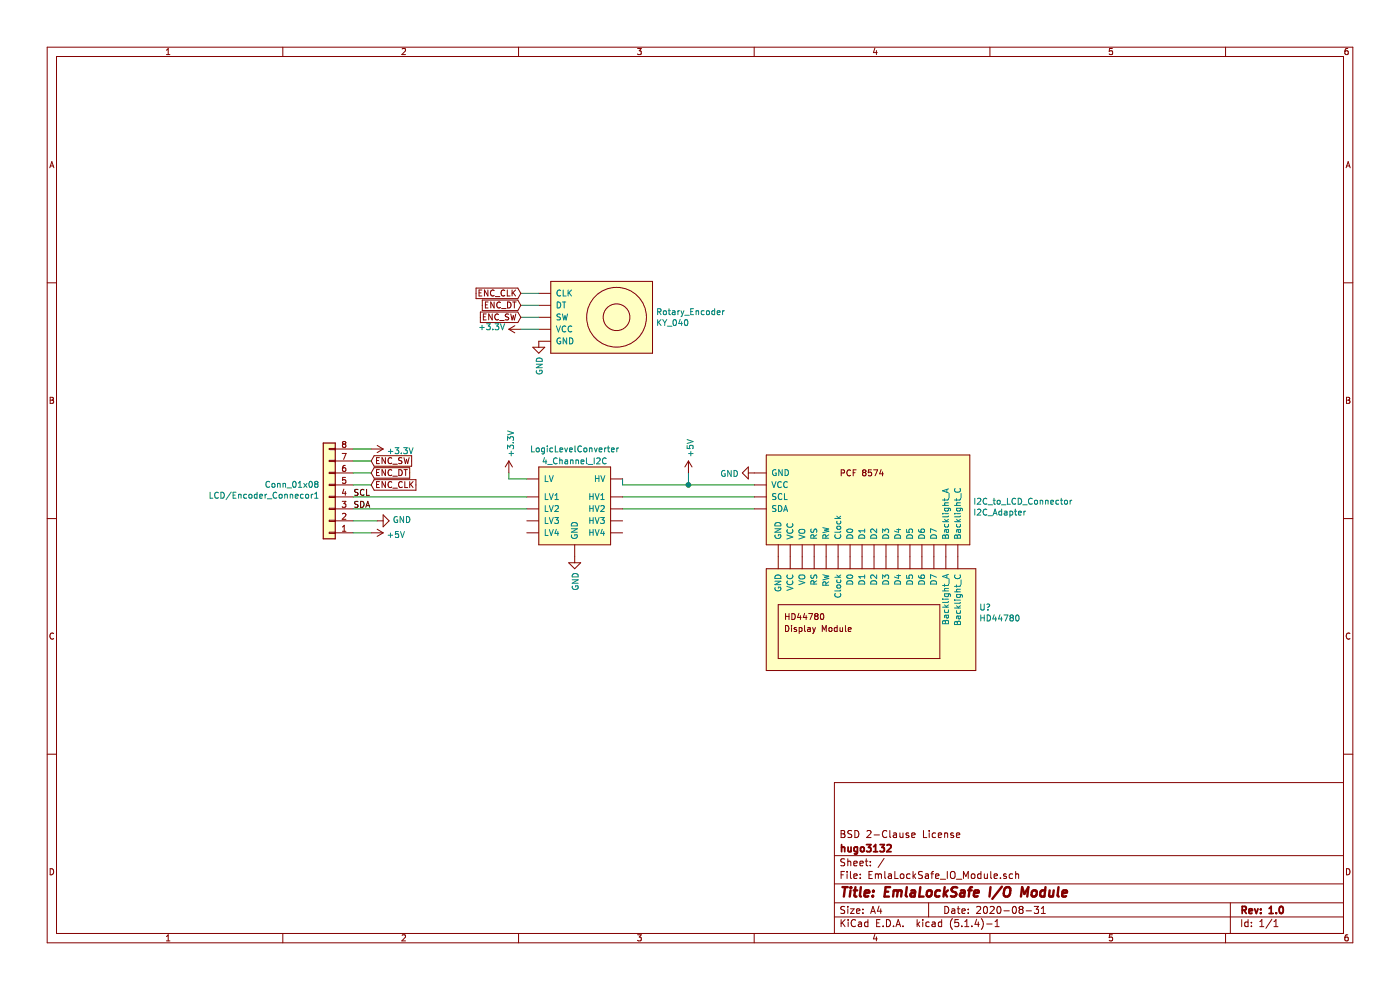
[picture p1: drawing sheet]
EESchema Schematic File Version 4
EELAYER 30 0
EELAYER END
$Descr A4 11693 8268
encoding utf-8
Sheet 1 1
Title "EmlaLockSafe I/O Module"
Date "2020-08-31"
Rev "1.0"
Comp "hugo3132"
Comment1 "BSD 2-Clause License"
Comment2 ""
Comment3 ""
Comment4 ""
$EndDescr
$Comp
L Connector_Generic:Conn_01x08 LCD/Encoder_Connecor1
U 1 1
P 2750 4150
F 0 "LCD/Encoder_Connecor1" H 2830 4142 50  0000 L CNN
F 1 "Conn_01x08" H 2830 4051 50  0000 L CNN
F 2 "Connector_PinSocket_2.54mm:PinSocket_1x08_P2.54mm_Horizontal" H 2750 4150 50  0001 C CNN
F 3 "~" H 2750 4150 50  0001 C CNN
	1    2750 4150
	-1   0    0    1   
$EndComp
Wire Wire Line
	3100 4450 2950 4450
Wire Wire Line
	3100 3750 2950 3750
Text GLabel 3100 4050 2    50   Input ~ 0
ENC_CLK
Text GLabel 3100 3950 2    50   Input ~ 0
ENC_DT
Text GLabel 3100 3850 2    50   Input ~ 0
ENC_SW
Wire Wire Line
	3100 4050 2950 4050
Wire Wire Line
	3100 3950 2950 3950
Wire Wire Line
	3100 3850 2950 3850
$Comp
L power:+5V #PWR0106
U 1 1
P 3100 4450
F 0 "#PWR0106" H 3100 4300 50  0001 C CNN
F 1 "+5V" V 3115 4578 50  0000 L CNN
F 2 "" H 3100 4450 50  0001 C CNN
F 3 "" H 3100 4450 50  0001 C CNN
	1    3100 4450
	0    1    1    0   
$EndComp
$Comp
L power:GND #PWR0107
U 1 1
P 3150 4350
F 0 "#PWR0107" H 3150 4100 50  0001 C CNN
F 1 "GND" V 3155 4222 50  0000 R CNN
F 2 "" H 3150 4350 50  0001 C CNN
F 3 "" H 3150 4350 50  0001 C CNN
	1    3150 4350
	0    -1   -1   0   
$EndComp
Wire Wire Line
	3150 4350 2950 4350
$Comp
L power:+3.3V #PWR0108
U 1 1
P 3100 3750
F 0 "#PWR0108" H 3100 3600 50  0001 C CNN
F 1 "+3.3V" V 3115 3878 50  0000 L CNN
F 2 "" H 3100 3750 50  0001 C CNN
F 3 "" H 3100 3750 50  0001 C CNN
	1    3100 3750
	0    1    1    0   
$EndComp
$Comp
L LogicLevelConverter:4_Channel_I2C LogicLevelConverter
U 1 1
P 4800 4250
F 0 "LogicLevelConverter" H 4800 4750 50  0000 C CNN
F 1 "4_Channel_I2C" H 4800 4650 50  0000 C CNN
F 2 "" H 4800 4250 50  0001 C CNN
F 3 "" H 4800 4250 50  0001 C CNN
	1    4800 4250
	1    0    0    -1  
$EndComp
$Comp
L power:GND #PWR?
U 1 1
P 4800 4650
F 0 "#PWR?" H 4800 4400 50  0001 C CNN
F 1 "GND" V 4805 4522 50  0000 R CNN
F 2 "" H 4800 4650 50  0001 C CNN
F 3 "" H 4800 4650 50  0001 C CNN
	1    4800 4650
	1    0    0    -1  
$EndComp
$Comp
L power:+3.3V #PWR?
U 1 1
P 4250 3950
F 0 "#PWR?" H 4250 3800 50  0001 C CNN
F 1 "+3.3V" V 4265 4078 50  0000 L CNN
F 2 "" H 4250 3950 50  0001 C CNN
F 3 "" H 4250 3950 50  0001 C CNN
	1    4250 3950
	1    0    0    -1  
$EndComp
$Comp
L power:+5V #PWR?
U 1 1
P 5750 3950
F 0 "#PWR?" H 5750 3800 50  0001 C CNN
F 1 "+5V" V 5765 4078 50  0000 L CNN
F 2 "" H 5750 3950 50  0001 C CNN
F 3 "" H 5750 3950 50  0001 C CNN
	1    5750 3950
	1    0    0    -1  
$EndComp
Wire Wire Line
	2950 4150 4400 4150
Text Label 2950 4150 0    50   ~ 0
SCL
Text Label 2950 4250 0    50   ~ 0
SDA
Wire Wire Line
	2950 4250 4400 4250
$Comp
L Display:I2C_Adapter I2C_to_LCD_Connector
U 1 1
P 7250 4150
F 0 "I2C_to_LCD_Connector" H 8128 4113 50  0000 L CNN
F 1 "I2C_Adapter" H 8128 4022 50  0000 L CNN
F 2 "" H 6950 3850 50  0001 C CNN
F 3 "" H 6950 3850 50  0001 C CNN
	1    7250 4150
	1    0    0    -1  
$EndComp
Wire Wire Line
	5200 4250 6300 4250
$Comp
L power:GND #PWR?
U 1 1
P 6300 3950
F 0 "#PWR?" H 6300 3700 50  0001 C CNN
F 1 "GND" V 6305 3822 50  0000 R CNN
F 2 "" H 6300 3950 50  0001 C CNN
F 3 "" H 6300 3950 50  0001 C CNN
	1    6300 3950
	0    1    1    0   
$EndComp
$Comp
L Display:HD44780 U?
U 1 1
P 7250 5050
F 0 "U?" H 8178 5029 50  0000 L CNN
F 1 "HD44780" H 8178 4938 50  0000 L CNN
F 2 "" H 7150 5050 50  0001 C CNN
F 3 "" H 7150 5050 50  0001 C CNN
	1    7250 5050
	1    0    0    -1  
$EndComp
Wire Wire Line
	5200 4150 6300 4150
Wire Wire Line
	5200 4050 5200 4000
Wire Wire Line
	5200 4050 5750 4050
Wire Wire Line
	5750 3950 5750 4050
Connection ~ 5750 4050
Wire Wire Line
	5750 4050 6300 4050
Wire Wire Line
	4400 4000 4250 4000
Wire Wire Line
	4250 4000 4250 3950
$Comp
L Rotary_Encoder:KY_040 Rotary_Encoder
U 1 1
P 4950 2650
F 0 "Rotary_Encoder" H 5478 2696 50  0000 L CNN
F 1 "KY_040" H 5478 2605 50  0000 L CNN
F 2 "" H 4950 2650 50  0001 C CNN
F 3 "" H 4950 2650 50  0001 C CNN
	1    4950 2650
	1    0    0    -1  
$EndComp
$Comp
L power:+3.3V #PWR?
U 1 1
P 4350 2750
F 0 "#PWR?" H 4350 2600 50  0001 C CNN
F 1 "+3.3V" V 4365 2878 50  0000 L CNN
F 2 "" H 4350 2750 50  0001 C CNN
F 3 "" H 4350 2750 50  0001 C CNN
	1    4350 2750
	0    -1   -1   0   
$EndComp
$Comp
L power:GND #PWR?
U 1 1
P 4500 2850
F 0 "#PWR?" H 4500 2600 50  0001 C CNN
F 1 "GND" V 4505 2722 50  0000 R CNN
F 2 "" H 4500 2850 50  0001 C CNN
F 3 "" H 4500 2850 50  0001 C CNN
	1    4500 2850
	1    0    0    -1  
$EndComp
Text GLabel 4350 2650 0    50   Input ~ 0
ENC_SW
Text GLabel 4350 2550 0    50   Input ~ 0
ENC_DT
Text GLabel 4350 2450 0    50   Input ~ 0
ENC_CLK
Wire Wire Line
	4350 2750 4500 2750
Wire Wire Line
	4500 2650 4350 2650
Wire Wire Line
	4350 2550 4500 2550
Wire Wire Line
	4500 2450 4350 2450
$EndSCHEMATC
